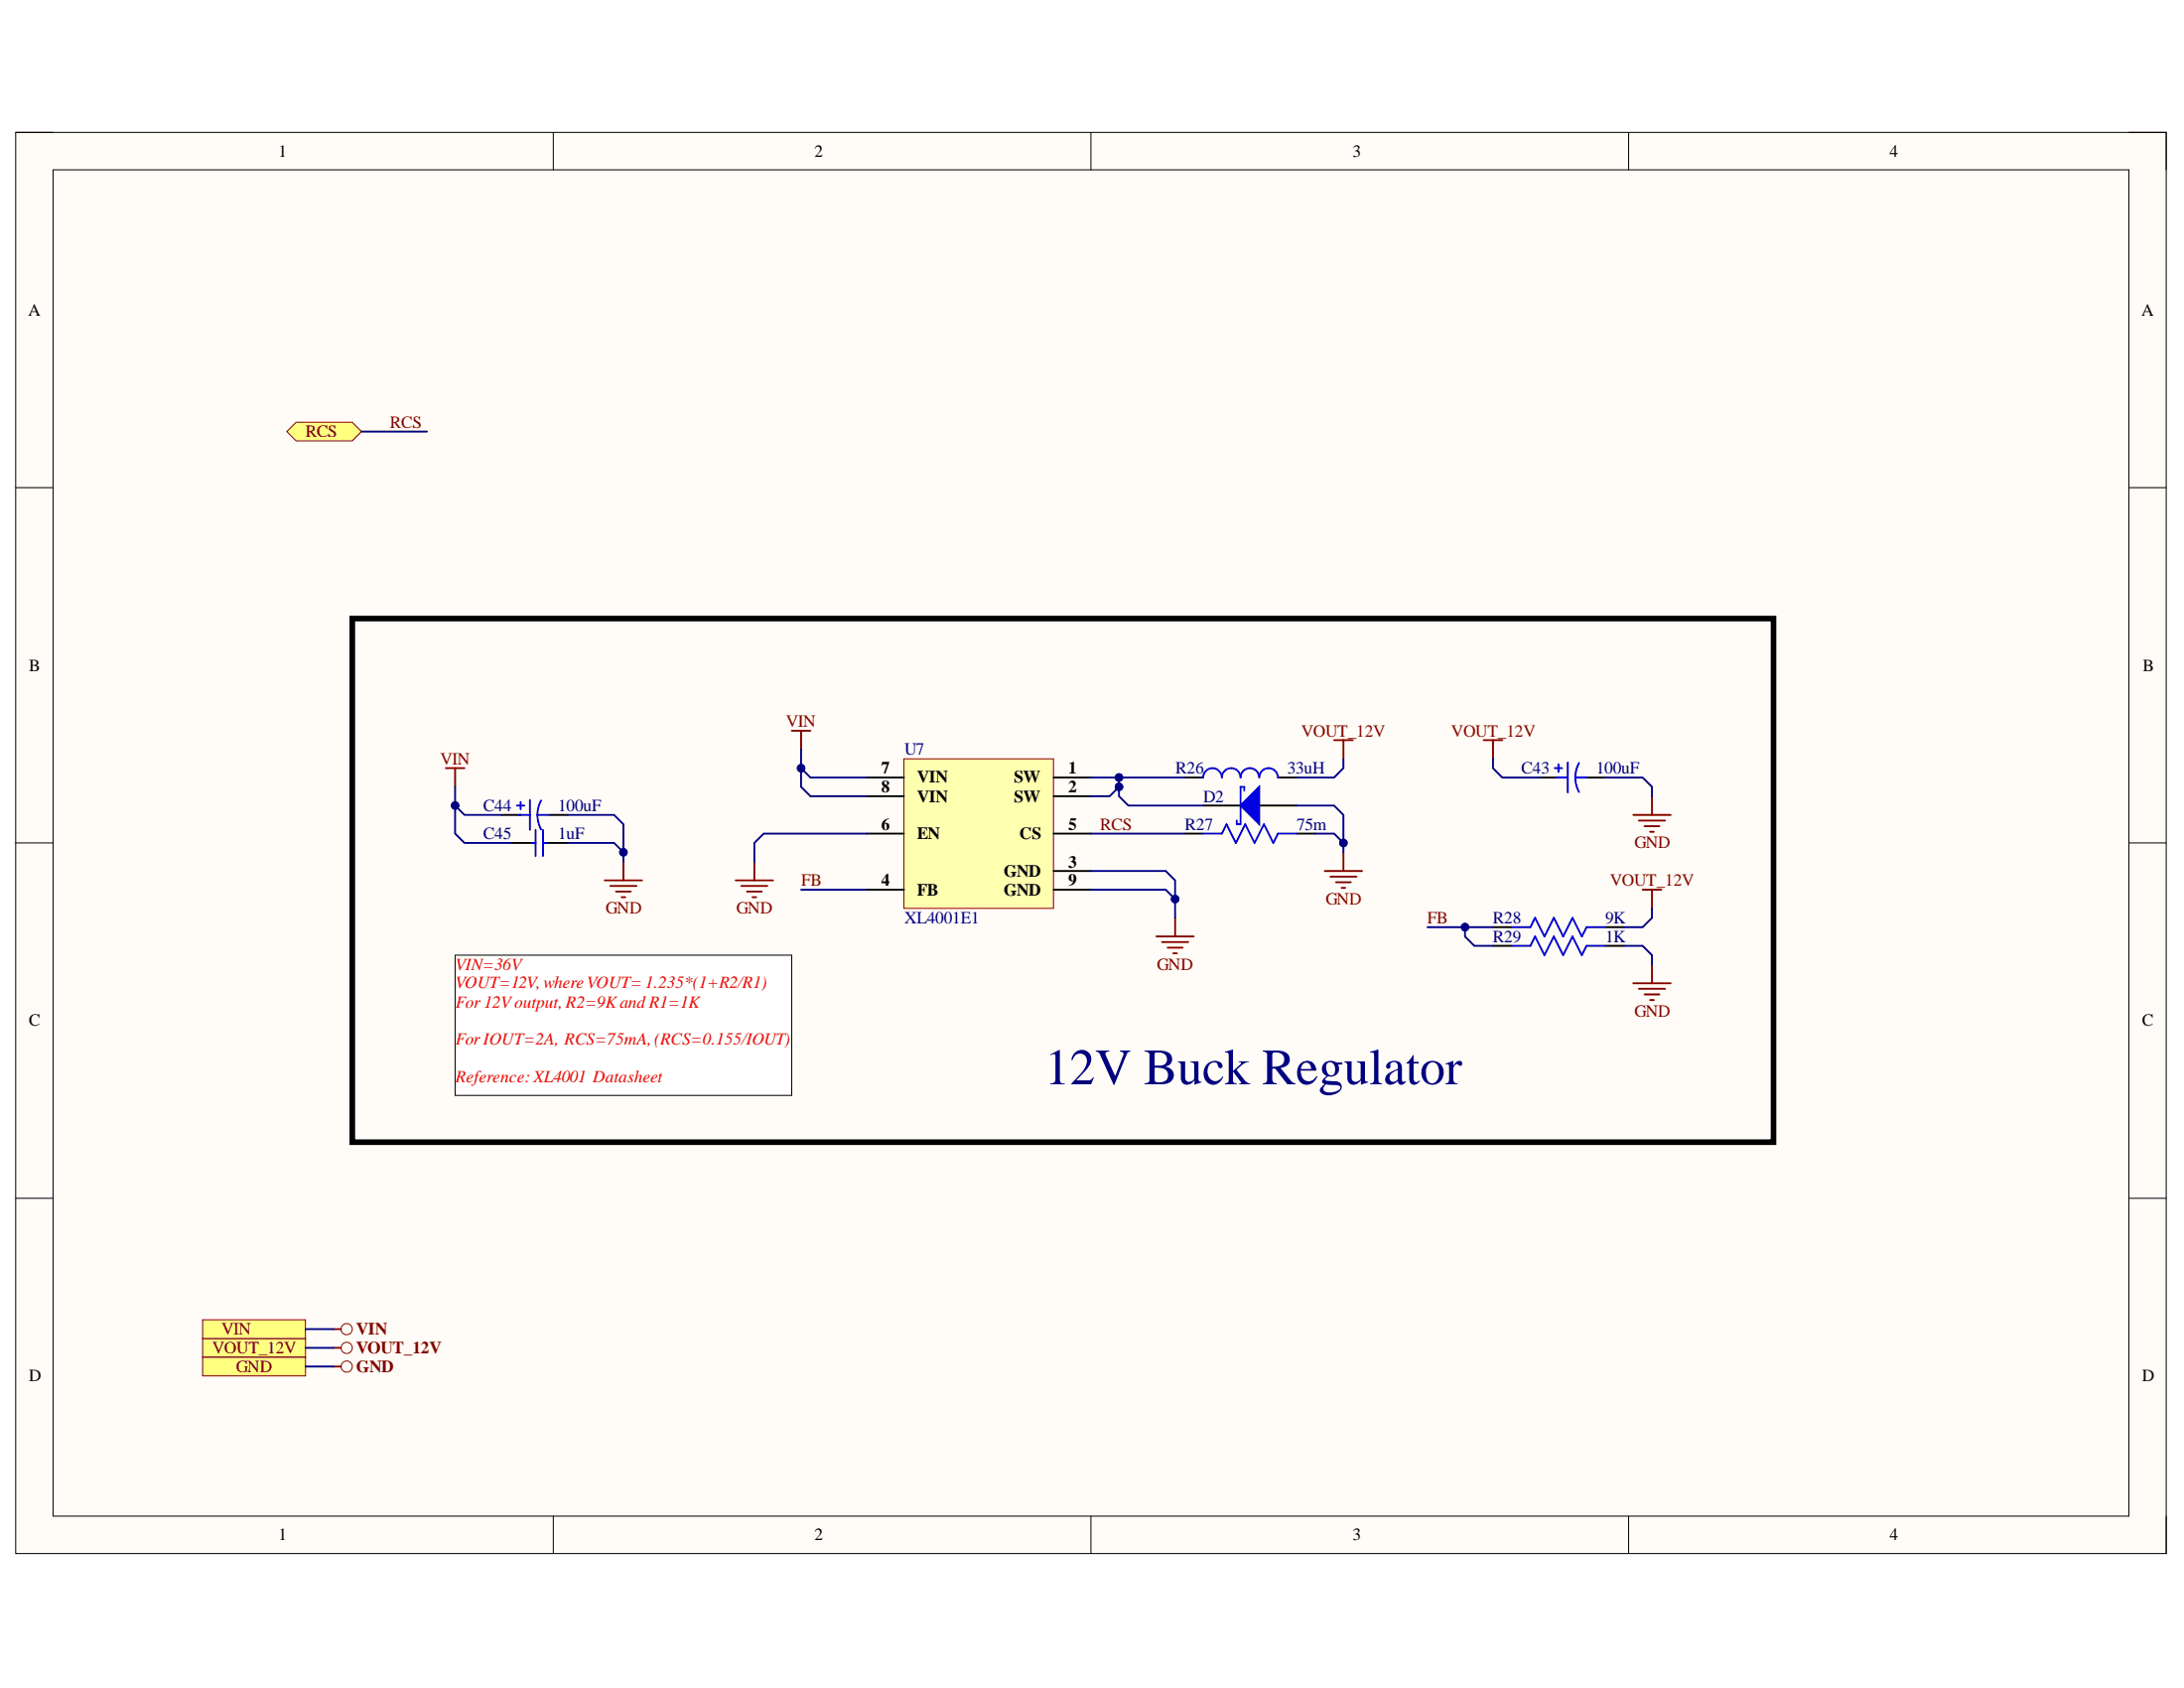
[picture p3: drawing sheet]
<svg xmlns="http://www.w3.org/2000/svg" width="279mm" height="216mm" viewBox="0 0 279 216" stroke-linecap="round" stroke-linejoin="round" font-family="sans-serif">
<path d="M2 16.9h275.1v181.8h-275.1z" fill-rule="evenodd" fill="#fffcf8"/>
<path d="M2 16.9h275.1v181.8h-275.1z" fill="none" stroke="#000" stroke-width=".13"/>
<path d="M6.8 21.7h265.5v172.2h-265.5z" fill-rule="evenodd" fill="#fffcf8"/>
<g fill="none" stroke="#000" stroke-width=".13">
<path d="M2 16.9h4.8M70.8 16.9v4.8M139.6 16.9v4.8M208.3 16.9v4.8M272.3 16.9h4.8v4.8M6.8 21.7h265.5v172.2h-265.5zM2 62.4h4.8M272.3 62.4h4.8M2 107.8h4.8M272.3 107.8h4.8M2 153.3h4.8M272.3 153.3h4.8"/>
<path d="M70.8 193.9v4.8M139.6 193.9v4.8M208.3 193.9v4.8M277.1 193.9v4.8"/>
</g>
<path d="M115.6 97.1h19.2v19.1h-19.2z" fill-rule="evenodd" fill="#ffffb0"/>
<path d="M115.6 97.1h19.2v19.1h-19.2z" fill="none" stroke="#800000" stroke-width=".13"/>
<g fill="none" stroke="#000" stroke-width=".24">
<path d="M110.9 99.4h4.7M134.8 99.4h4.8M151.5 99.4h2.4M163.5 99.4h2.4M197 99.5h2.4M203 99.5h2.4M64.2 104.2h2.4M65.4 107.8h3.1M69.5 107.8h3.1M70.2 104.2h2.4M110.9 101.8h4.7M110.9 113.8h4.7"/>
<path d="M110.9 106.6h4.7M134.8 101.8h4.8M134.8 111.4h4.8M134.8 113.8h4.8M134.8 106.6h4.8M151.5 106.6h2.4M165.9 106.6h2.4M191 118.6h2.4M205.4 118.6h2.3M191 121h2.4M205.4 121h2.3"/>
</g>
<g fill="none" stroke="#800000" stroke-width=".24">
<path d="M57 98.2h2.4M58.2 98.2v2.4M101.3 93.5h2.4M102.5 93.5v2.4M170.7 94.7h2.4M171.9 94.7v2.4M189.8 94.7h2.4M191 94.7v2.4M77.4 112.6h4.7M78.1 113.3h3.3M78.8 114h1.9M79.5 114.8h.5"/>
<path d="M79.8 110.2v2.4M94.1 112.6h4.8M94.8 113.3h3.4M95.5 114h2M96.3 114.8h.4M96.5 110.2v2.4M147.9 119.8h4.8M150.3 117.4v2.4M169.5 111.4h4.8M170.2 112.1h3.3M170.9 112.8h1.9M171.6 113.6h.5"/>
<path d="M171.9 109v2.4M208.9 104.2h4.8M209.7 105h3.3M210.1 113.8h2.4M210.4 105.7h1.9M211.1 106.4h.5M211.3 101.8v2.4M211.3 113.8v2.4M148.7 120.5h3.3M149.4 121.2h1.9M150.1 121.9h.5M208.9 125.8h4.8"/>
<path d="M209.7 126.5h3.3M210.4 127.2h1.9M211.1 127.9h.5M211.3 123.4v2.4"/>
</g>
<g fill="none" stroke="#00f" stroke-width=".24">
<path d="M153.9 99.4a1.19 1.19 0 0 1 1.2-1.2 1.19 1.19 0 0 1 1.2 1.2 1.2 1.2 0 0 1 1.2-1.2 1.2 1.2 0 0 1 1.2 1.2 1.19 1.19 0 0 1 1.2-1.2 1.19 1.19 0 0 1 1.2 1.2 1.2 1.2 0 0 1 1.2-1.2 1.2 1.2 0 0 1 1.2 1.2M198.9 98.2h1M199.1 99.5h1.5M199.4 97.8v.9M200.6 97.5v3.9M201.5 99.5l.1 .7 .4 1.1M201.5 99.5h1.5M202 97.6l-.4 1.1-.1 .8M66.1 103h1M66.4 104.2h1.4M66.6 102.6v.9M67.8 102.3v3.8"/>
<path d="M68 107.8h.5M68.5 106.1v3.4M68.8 104.2l.1 1.2 .3 .7M68.8 104.2h1.4M69.2 102.4l-.3 .7-.1 1.1M69.5 106.1v3.4M69.5 107.8h.4M153.9 106.6h2.4l.6-1.2 1.2 2.4 1.2-2.4 1.2 2.4 1.2-2.4 1.2 2.4 .6-1.2h2.4M193.4 118.6h2.4l.6-1.2 1.2 2.4 1.2-2.4 1.2 2.4 1.2-2.4 1.2 2.4 .6-1.2h2.4M193.4 121h2.4l.6-1.2 1.2 2.4 1.2-2.4 1.2 2.4 1.2-2.4 1.2 2.4 .6-1.2h2.4"/>
</g>
<path d="M58.2 122.2h43.1v17.9h-43.1z" fill-rule="evenodd" fill="#fff"/>
<path d="M58.2 122.2h43.1v17.9h-43.1z" fill="none" stroke="#000" stroke-width=".13"/>
<path d="M45.1 79.1h181.8v67h-181.8z" fill="none" stroke="#000" stroke-width=".72"/>
<path d="M153.9 103h4.8M161.1 103h4.8" fill="none" stroke="#000" stroke-width=".24"/>
<path d="M158.7 103l2.4-2.4v4.8z" fill="#00f"/>
<path d="M158.7 103l2.4-2.4v4.8zM159.2 101.1v-.5h-.5v4.8h-.5v-.5" fill="none" stroke="#00f" stroke-width=".24"/>
<path d="M36.7 55.2l1.2-1.2h7.2l1.2 1.2-1.2 1.2h-7.2z" fill-rule="evenodd" fill="#ffff80"/>
<path d="M36.7 55.2l1.2-1.2h7.2l1.2 1.2-1.2 1.2h-7.2z" fill="none" stroke="#800000" stroke-width=".13"/>
<path d="M25.9 171.2h13.2v2.4h-13.2z" fill-rule="evenodd" fill="#ffff80"/>
<g fill="none" stroke="#800000" stroke-width=".13">
<path d="M25.9 171.2h13.2v2.4h-13.2z"/>
<circle cx="44.4" cy="172.4" r=".72"/>
</g>
<path d="M42.7 172.4h.9" fill="none" stroke="#800000" stroke-width=".24"/>
<path d="M25.9 168.8h13.2v2.4h-13.2z" fill-rule="evenodd" fill="#ffff80"/>
<g fill="none" stroke="#800000" stroke-width=".13">
<path d="M25.9 168.8h13.2v2.4h-13.2z"/>
<circle cx="44.3" cy="170" r=".72"/>
</g>
<path d="M42.7 170h.9" fill="none" stroke="#800000" stroke-width=".24"/>
<path d="M25.9 173.6h13.2v2.4h-13.2z" fill-rule="evenodd" fill="#ffff80"/>
<g fill="none" stroke="#800000" stroke-width=".13">
<path d="M25.9 173.6h13.2v2.4h-13.2z"/>
<circle cx="44.4" cy="174.8" r=".72"/>
</g>
<path d="M42.7 174.8h.9" fill="none" stroke="#800000" stroke-width=".24"/>
<path d="M46.3 55.2h8.3M58.2 103v3.6l1.2 1.2h6M211.3 116.2v1.2l-1.2 1.2h-2.4M39.1 172.4h3.6M39.1 170h3.6M39.1 174.8h3.6" fill="none" stroke="#000080" stroke-width=".24"/>
<circle cx="58.2" cy="103" r=".48" fill="#000080"/>
<circle cx="58.2" cy="103" r=".48" fill="none" stroke="#000080" stroke-width=".13"/>
<path d="M58.2 100.6v2.4l1.2 1.2h4.8" fill="none" stroke="#000080" stroke-width=".24"/>
<circle cx="58.2" cy="103" r=".48" fill="#000080"/>
<circle cx="58.2" cy="103" r=".48" fill="none" stroke="#000080" stroke-width=".13"/>
<path d="M72.6 107.8h6l1.2 1.2v1.2" fill="none" stroke="#000080" stroke-width=".24"/>
<circle cx="79.8" cy="109" r=".48" fill="#000080"/>
<circle cx="79.8" cy="109" r=".48" fill="none" stroke="#000080" stroke-width=".13"/>
<path d="M72.6 104.2h6l1.2 1.2v3.6" fill="none" stroke="#000080" stroke-width=".24"/>
<circle cx="79.8" cy="109" r=".48" fill="#000080"/>
<circle cx="79.8" cy="109" r=".48" fill="none" stroke="#000080" stroke-width=".13"/>
<path d="M102.5 98.2v2.4l1.2 1.2h7.2M102.5 113.8h8.4M110.9 106.6h-13.2l-1.2 1.2v2.4" fill="none" stroke="#000080" stroke-width=".24"/>
<circle cx="102.5" cy="98.3" r=".48" fill="#000080"/>
<circle cx="102.5" cy="98.3" r=".48" fill="none" stroke="#000080" stroke-width=".13"/>
<path d="M102.5 95.9v2.3l1.2 1.2h7.2" fill="none" stroke="#000080" stroke-width=".24"/>
<circle cx="102.5" cy="98.3" r=".48" fill="#000080"/>
<circle cx="102.5" cy="98.3" r=".48" fill="none" stroke="#000080" stroke-width=".13"/>
<path d="M139.6 113.8h9.5l1.2 1.2v2.4" fill="none" stroke="#000080" stroke-width=".24"/>
<circle cx="150.3" cy="115" r=".48" fill="#000080"/>
<circle cx="150.3" cy="115" r=".48" fill="none" stroke="#000080" stroke-width=".13"/>
<path d="M139.6 111.4h9.5l1.2 1.2v2.4" fill="none" stroke="#000080" stroke-width=".24"/>
<circle cx="150.3" cy="115" r=".48" fill="#000080"/>
<circle cx="150.3" cy="115" r=".48" fill="none" stroke="#000080" stroke-width=".13"/>
<path d="M143.2 99.4v1.2l-1.2 1.2h-2.4M139.6 106.6h11.9" fill="none" stroke="#000080" stroke-width=".24"/>
<circle cx="143.2" cy="100.6" r=".48" fill="#000080"/>
<circle cx="143.2" cy="100.6" r=".48" fill="none" stroke="#000080" stroke-width=".13"/>
<circle cx="143.2" cy="99.4" r=".48" fill="#000080"/>
<circle cx="143.2" cy="99.4" r=".48" fill="none" stroke="#000080" stroke-width=".13"/>
<path d="M139.6 99.4h11.9" fill="none" stroke="#000080" stroke-width=".24"/>
<circle cx="143.2" cy="99.4" r=".48" fill="#000080"/>
<circle cx="143.2" cy="99.4" r=".48" fill="none" stroke="#000080" stroke-width=".13"/>
<path d="M143.2 100.6v1.2l1.2 1.2h9.5" fill="none" stroke="#000080" stroke-width=".24"/>
<circle cx="143.2" cy="100.6" r=".48" fill="#000080"/>
<circle cx="143.2" cy="100.6" r=".48" fill="none" stroke="#000080" stroke-width=".13"/>
<path d="M165.9 103h4.8l1.2 1.2v3.6" fill="none" stroke="#000080" stroke-width=".24"/>
<circle cx="171.9" cy="107.8" r=".48" fill="#000080"/>
<circle cx="171.9" cy="107.8" r=".48" fill="none" stroke="#000080" stroke-width=".13"/>
<path d="M171.9 97.1v1.1l-1.2 1.2h-4.8M168.3 106.6h2.4l1.2 1.2v1.2" fill="none" stroke="#000080" stroke-width=".24"/>
<circle cx="171.9" cy="107.8" r=".48" fill="#000080"/>
<circle cx="171.9" cy="107.8" r=".48" fill="none" stroke="#000080" stroke-width=".13"/>
<path d="M182.6 118.6h8.4" fill="none" stroke="#000080" stroke-width=".24"/>
<circle cx="187.4" cy="118.6" r=".48" fill="#000080"/>
<circle cx="187.4" cy="118.6" r=".48" fill="none" stroke="#000080" stroke-width=".13"/>
<path d="M187.4 118.6v1.2l1.2 1.2h2.4" fill="none" stroke="#000080" stroke-width=".24"/>
<circle cx="187.4" cy="118.6" r=".48" fill="#000080"/>
<circle cx="187.4" cy="118.6" r=".48" fill="none" stroke="#000080" stroke-width=".13"/>
<path d="M191 97.1v1.1l1.2 1.3h4.8M205.4 99.5h4.7l1.2 1.1v1.2M207.7 121h2.4l1.2 1.2v1.2" fill="none" stroke="#000080" stroke-width=".24"/>
<text font-size="6.5" fill="#000080" x="133.6" y="138.7">12V Buck Regulator</text>
<g font-size="2.2">
<text x="35.6" y="20">1</text>
<text x="104.2" y="20">2</text>
<text x="173.1" y="20">3</text>
<text x="241.7" y="20">4</text>
<text x="3.6" y="40.3">A</text>
<text x="274" y="40.3">A</text>
<text x="3.7" y="85.8">B</text>
<text x="274.1" y="85.8">B</text>
<text x="112.7" y="98.9">7</text>
<text x="112.7" y="101.3">8</text>
<text x="117.3" y="100.1">VIN</text>
<text x="129.8" y="100.1">SW</text>
<text x="136.7" y="98.9">1</text>
<text x="136.7" y="101.3">2</text>
<text x="112.7" y="106.1">6</text>
<text x="117.3" y="107.3">EN</text>
<text x="117.3" y="102.6">VIN</text>
<text x="129.8" y="102.6">SW</text>
<text x="130.4" y="107.3">CS</text>
<text x="136.7" y="106.1">5</text>
<text x="112.7" y="113.3">4</text>
<text x="128.4" y="112.1">GND</text>
<text x="136.7" y="110.9">3</text>
<text x="136.7" y="113.3">9</text>
<text x="117.3" y="114.5">FB</text>
<text x="128.4" y="114.5">GND</text>
<text x="3.7" y="131.2">C</text>
<text x="274" y="131.2">C</text>
<text x="3.7" y="176.6">D</text>
<text x="274" y="176.6">D</text>
<text x="35.6" y="197">1</text>
<text x="104.2" y="197">2</text>
<text x="173.1" y="197">3</text>
<text x="241.7" y="197">4</text>
</g>
<g font-size="2.2" fill="#800000">
<text x="39.1" y="55.9">RCS</text>
<text x="49.9" y="54.7">RCS</text>
<text x="100.6" y="92.9">VIN</text>
<text x="166.5" y="94.2">VOUT_12V</text>
<text x="185.7" y="94.2">VOUT_12V</text>
<text x="56.3" y="97.8">VIN</text>
<text x="140.7" y="106.1">RCS</text>
<text x="102.5" y="113.3">FB</text>
<text x="206" y="113.3">VOUT_12V</text>
<text x="209.1" y="108.5">GND</text>
<text x="77.5" y="116.9">GND</text>
<text x="94.2" y="116.9">GND</text>
<text x="169.6" y="115.7">GND</text>
<text x="182.6" y="118">FB</text>
<text x="148" y="124.1">GND</text>
<text x="209.1" y="130.1">GND</text>
<text x="27.2" y="173.1">VOUT_12V</text>
<text x="28.3" y="170.7">VIN</text>
<text x="45.6" y="173.1">VOUT_12V</text>
<text x="45.6" y="170.7">VIN</text>
<text x="30.2" y="175.5">GND</text>
<text x="45.6" y="175.5">GND</text>
</g>
<g font-size="2.2" fill="#000080">
<text x="115.7" y="96.6">U7</text>
<text x="150.4" y="98.9">R26</text>
<text x="164.7" y="98.9">33uH</text>
<text x="194.6" y="98.9">C43</text>
<text x="204.2" y="98.9">100uF</text>
<text x="61.8" y="103.8">C44</text>
<text x="61.8" y="107.3">C45</text>
<text x="71.4" y="103.8">100uF</text>
<text x="71.4" y="107.3">1uF</text>
<text x="151.6" y="106.1">R27</text>
<text x="153.9" y="102.6">D2</text>
<text x="165.9" y="106.1">75m</text>
<text x="115.7" y="118">XL4001E1</text>
<text x="191" y="118">R28</text>
<text x="205.4" y="118">9K</text>
<text x="191" y="120.5">R29</text>
<text x="205.4" y="120.5">1K</text>
</g>
<g font-size="2.2" fill="#f00">
<text x="58.3" y="124.1">VIN=36V</text>
<text x="58.3" y="126.4">VOUT=12V,where VOUT= 1.235*(1+R2/R1)</text>
<text x="58.3" y="128.9">For 12Voutput, R2=9Kand R1=1K</text>
<text x="58.3" y="133.6">ForIOUT=2A, RCS=75mA,(RCS=0.155/IOUT)</text>
<text x="58.3" y="138.4">Reference:XL4001 Datasheet</text>
</g>
</svg>
